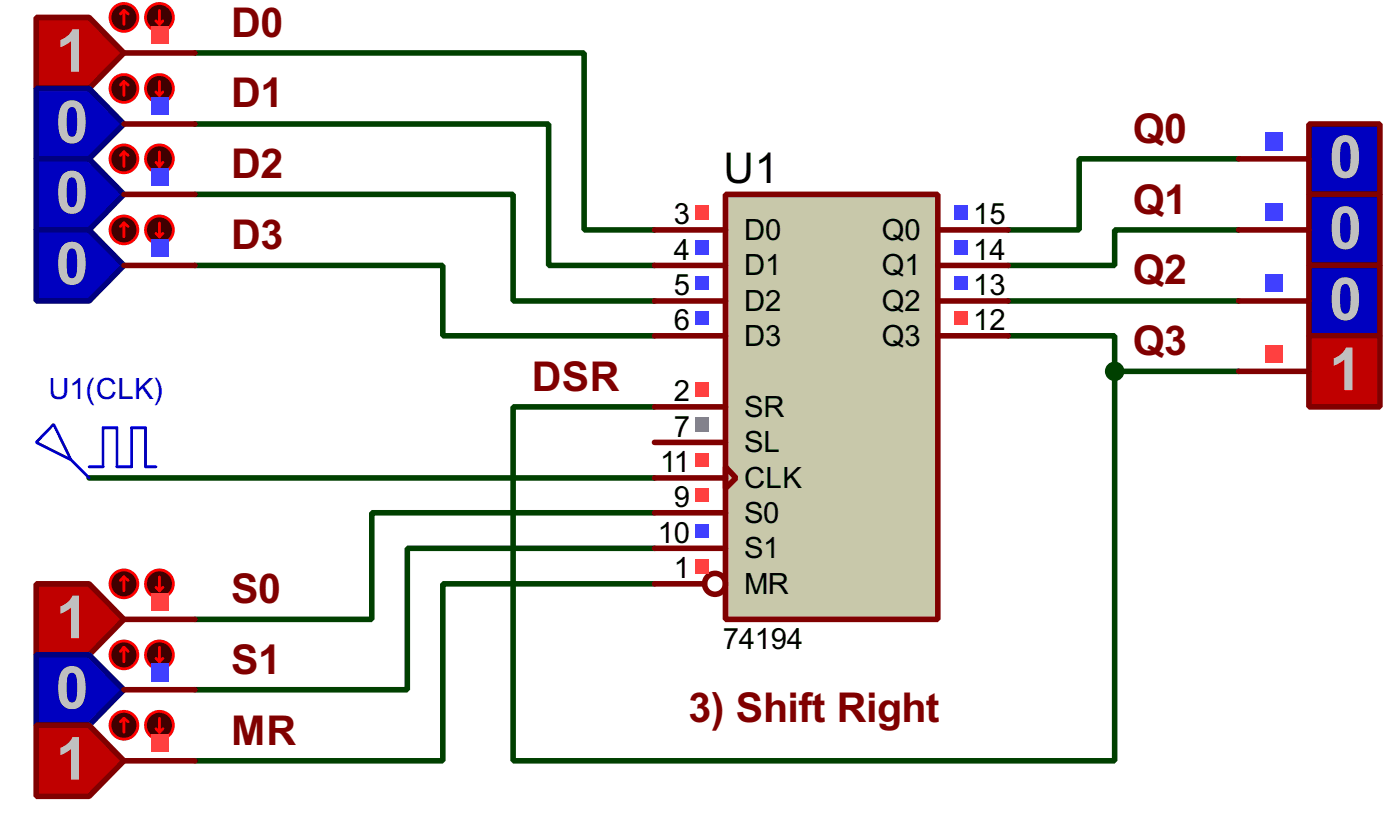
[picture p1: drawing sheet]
<svg xmlns="http://www.w3.org/2000/svg" width="101mm" height="59mm" viewBox="0 0 101 59" stroke-linecap="round" stroke-linejoin="round" font-family="sans-serif">
<g fill="none" stroke="#004000" stroke-width=".4">
<path d="M14 3.8h28v12.7h5M14 8.9h25.4v10.2h7.6M14 14h22.9v7.6h10.1M14 19.1h17.8v5h15.2M89 11.4h-11.5v5.1h-5.1M89 16.5h-8.9v2.6h-7.7M6.4 34.3h40.6M47 36.8h-20.3v7.7h-12.7M47 39.4h-17.7v10.1h-15.3M72.4 24.1h7.7v2.6M72.4 21.6h16.6M80.1 26.7v27.9h-43.2v-25.4h10.1"/>
<path d="M80.1 26.7h8.9M47 41.9h-15.2v12.7h-17.8"/>
</g>
<path d="M52.1 14h15.3v30.5h-15.3z" fill="#c8c8aa" stroke="#800000" stroke-width=".4"/>
<g fill="none" stroke="#800000" stroke-width=".4">
<path d="M47 16.5h5.1M47 19.1h5.1M67.4 16.5h5M67.4 19.1h5M47 21.6h5.1M47 24.1h5.1M47 29.2h5.1M47 31.8h5.1M47 34.3h5.1M47 36.8h5.1M47 39.4h5.1M52.1 33.5l.8 .8-.8 .8z"/>
<path d="M67.4 21.6h5M67.4 24.1h5M47 41.9h3.6"/>
<circle cx="51.3" cy="41.9" r=".75"/>
</g>
<path d="M50 14.7h1v1.1h-1z" fill="#ff4040"/>
<g fill="#4040ff">
<path d="M50 17.3h1v1h-1z"/>
<path d="M50 19.8h1v1h-1z"/>
<path d="M50 22.4h1v1h-1z"/>
</g>
<path d="M50 27.4h1v1.1h-1z" fill="#ff4040"/>
<path d="M50 30h1v1h-1z" fill="#808080"/>
<g fill="#ff4040">
<path d="M50 32.5h1v1h-1z"/>
<path d="M50 35.1h1v1h-1z"/>
</g>
<path d="M50 37.6h1v1h-1z" fill="#4040ff"/>
<path d="M50 40.1h1v1.1h-1z" fill="#ff4040"/>
<g fill="#4040ff">
<path d="M68.5 14.7h1v1.1h-1z"/>
<path d="M68.5 17.3h1v1h-1z"/>
<path d="M68.5 19.8h1v1h-1z"/>
</g>
<path d="M68.5 22.4h1v1h-1z" fill="#ff4040"/>
<path d="M94 8.9h5.1v5.1h-5.1z" fill-rule="evenodd" fill="#0000c0" stroke="#800000" stroke-width=".4"/>
<path d="M89 11.4h5" fill="none" stroke="#800000" stroke-width=".4"/>
<path d="M90.9 9.5h1.2v1.3h-1.2z" fill="#4040ff"/>
<path d="M94 14h5.1v5.1h-5.1z" fill-rule="evenodd" fill="#0000c0" stroke="#800000" stroke-width=".4"/>
<path d="M89 16.5h5" fill="none" stroke="#800000" stroke-width=".4"/>
<path d="M90.9 14.6h1.2v1.3h-1.2z" fill="#4040ff"/>
<path d="M94 19.1h5.1v5h-5.1z" fill-rule="evenodd" fill="#0000c0" stroke="#800000" stroke-width=".4"/>
<path d="M89 21.6h5" fill="none" stroke="#800000" stroke-width=".4"/>
<path d="M90.9 19.7h1.2v1.3h-1.2z" fill="#4040ff"/>
<path d="M94 24.1h5.1v5.1h-5.1z" fill-rule="evenodd" fill="#c00000" stroke="#800000" stroke-width=".4"/>
<path d="M89 26.7h5" fill="none" stroke="#800000" stroke-width=".4"/>
<path d="M90.9 24.8h1.2v1.2h-1.2z" fill="#ff4040"/>
<path d="M2.6 1.3h3.8l2.5 2.5-2.5 2.6h-3.8z" fill-rule="evenodd" fill="#c00000" stroke="#800000" stroke-width=".4"/>
<path d="M8.9 3.8h5.1" fill="none" stroke="#800000" stroke-width=".4"/>
<circle cx="8.9" cy="1.3" r="1" fill="#400000" stroke="#f00" stroke-width=".2"/>
<path d="M8.9 .8l-.2 .2M8.9 .8l.3 .2M8.9 .8v1" fill="none" stroke="#f00" stroke-width=".2"/>
<circle cx="11.4" cy="1.3" r="1" fill="#400000" stroke="#f00" stroke-width=".2"/>
<path d="M11.2 1.5l.3 .3M11.5 .8v1M11.7 1.5l-.2 .3" fill="none" stroke="#f00" stroke-width=".2"/>
<path d="M10.9 1.9h1.2v1.3h-1.2z" fill="#ff4040"/>
<path d="M2.6 6.4h3.8l2.5 2.5-2.5 2.5h-3.8z" fill-rule="evenodd" fill="#0000c0" stroke="#000080" stroke-width=".4"/>
<path d="M8.9 8.9h5.1" fill="none" stroke="#800000" stroke-width=".4"/>
<circle cx="8.9" cy="6.4" r="1" fill="#400000" stroke="#f00" stroke-width=".2"/>
<path d="M8.9 5.9l-.2 .2M8.9 5.9l.3 .2M8.9 5.9v1" fill="none" stroke="#f00" stroke-width=".2"/>
<circle cx="11.4" cy="6.4" r="1" fill="#400000" stroke="#f00" stroke-width=".2"/>
<path d="M11.2 6.6l.3 .3M11.5 5.9v1M11.7 6.6l-.2 .3" fill="none" stroke="#f00" stroke-width=".2"/>
<path d="M10.9 7h1.2v1.3h-1.2z" fill="#4040ff"/>
<path d="M2.6 11.4h3.8l2.5 2.6-2.5 2.5h-3.8z" fill-rule="evenodd" fill="#0000c0" stroke="#000080" stroke-width=".4"/>
<path d="M8.9 14h5.1" fill="none" stroke="#800000" stroke-width=".4"/>
<circle cx="8.9" cy="11.4" r="1" fill="#400000" stroke="#f00" stroke-width=".2"/>
<path d="M8.9 10.9l-.2 .3M8.9 10.9l.3 .3M8.9 10.9v1.1" fill="none" stroke="#f00" stroke-width=".2"/>
<circle cx="11.4" cy="11.4" r="1" fill="#400000" stroke="#f00" stroke-width=".2"/>
<path d="M11.2 11.7l.3 .3M11.5 10.9v1.1M11.7 11.7l-.2 .3" fill="none" stroke="#f00" stroke-width=".2"/>
<path d="M10.9 12.1h1.2v1.2h-1.2z" fill="#4040ff"/>
<path d="M2.6 16.5h3.8l2.5 2.6-2.5 2.5h-3.8z" fill-rule="evenodd" fill="#0000c0" stroke="#000080" stroke-width=".4"/>
<path d="M8.9 19.1h5.1" fill="none" stroke="#800000" stroke-width=".4"/>
<circle cx="8.9" cy="16.5" r="1" fill="#400000" stroke="#f00" stroke-width=".2"/>
<path d="M8.9 16l-.2 .3M8.9 16l.3 .3M8.9 16v1" fill="none" stroke="#f00" stroke-width=".2"/>
<circle cx="11.4" cy="16.5" r="1" fill="#400000" stroke="#f00" stroke-width=".2"/>
<path d="M11.2 16.8l.3 .2M11.5 16v1M11.7 16.8l-.2 .2" fill="none" stroke="#f00" stroke-width=".2"/>
<path d="M10.9 17.2h1.2v1.2h-1.2z" fill="#4040ff"/>
<path d="M2.6 41.9h3.8l2.5 2.6-2.5 2.5h-3.8z" fill-rule="evenodd" fill="#c00000" stroke="#800000" stroke-width=".4"/>
<path d="M8.9 44.5h5.1" fill="none" stroke="#800000" stroke-width=".4"/>
<circle cx="8.9" cy="41.9" r="1" fill="#400000" stroke="#f00" stroke-width=".2"/>
<path d="M8.9 41.4l-.2 .3M8.9 41.4l.3 .3M8.9 41.4v1" fill="none" stroke="#f00" stroke-width=".2"/>
<circle cx="11.4" cy="41.9" r="1" fill="#400000" stroke="#f00" stroke-width=".2"/>
<path d="M11.2 42.2l.3 .2M11.5 41.4v1M11.7 42.2l-.2 .2" fill="none" stroke="#f00" stroke-width=".2"/>
<path d="M10.9 42.6h1.2v1.2h-1.2z" fill="#ff4040"/>
<path d="M2.6 47h3.8l2.5 2.5-2.5 2.6h-3.8z" fill-rule="evenodd" fill="#0000c0" stroke="#000080" stroke-width=".4"/>
<path d="M8.9 49.5h5.1" fill="none" stroke="#800000" stroke-width=".4"/>
<circle cx="8.9" cy="47" r="1" fill="#400000" stroke="#f00" stroke-width=".2"/>
<path d="M8.9 46.5l-.2 .3M8.9 46.5l.3 .3M8.9 46.5v1" fill="none" stroke="#f00" stroke-width=".2"/>
<circle cx="11.4" cy="47" r="1" fill="#400000" stroke="#f00" stroke-width=".2"/>
<path d="M11.2 47.3l.3 .2M11.5 46.5v1M11.7 47.3l-.2 .2" fill="none" stroke="#f00" stroke-width=".2"/>
<path d="M10.9 47.6h1.2v1.3h-1.2z" fill="#4040ff"/>
<path d="M2.6 52.1h3.8l2.5 2.5-2.5 2.6h-3.8z" fill-rule="evenodd" fill="#c00000" stroke="#800000" stroke-width=".4"/>
<path d="M8.9 54.6h5.1" fill="none" stroke="#800000" stroke-width=".4"/>
<circle cx="8.9" cy="52.1" r="1" fill="#400000" stroke="#f00" stroke-width=".2"/>
<path d="M8.9 51.6l-.2 .2M8.9 51.6l.3 .2M8.9 51.6v1" fill="none" stroke="#f00" stroke-width=".2"/>
<circle cx="11.4" cy="52.1" r="1" fill="#400000" stroke="#f00" stroke-width=".2"/>
<path d="M11.2 52.3l.3 .3M11.5 51.6v1M11.7 52.3l-.2 .3" fill="none" stroke="#f00" stroke-width=".2"/>
<path d="M10.9 52.7h1.2v1.3h-1.2z" fill="#ff4040"/>
<path d="M3.9 30.5l1.2 2.5-2.5-1.2zM5.1 33l1.3 1.3M6.4 33.5h1v-2.8h1v2.8h1.1v-2.8h1v2.8h.7" fill="none" stroke="#0000c0" stroke-width=".2"/>
<circle cx="80" cy="26.7" r=".5" fill="#004000" stroke="#004000" stroke-width=".4"/>
<g font-size="4.8" fill="#c0c0c0">
<text x="4" y="5.1">1</text>
<text x="4" y="10.2">0</text>
<text x="4" y="15.3">0</text>
<text x="95.5" y="12.8">0</text>
<text x="95.5" y="17.9">0</text>
<text x="4" y="20.4">0</text>
<text x="95.5" y="23">0</text>
<text x="95.5" y="28">1</text>
<text x="4" y="45.8">1</text>
<text x="4" y="50.9">0</text>
<text x="4" y="56">1</text>
</g>
<text font-size="3.4" x="52" y="13.1">U1</text>
<g font-size="3.3" fill="#800000">
<text x="16.6" y="2.6">D0</text>
<text x="16.6" y="7.7">D1</text>
<text x="81.3" y="10.2">Q0</text>
<text x="16.6" y="12.8">D2</text>
<text x="16.6" y="17.9">D3</text>
<text x="81.3" y="15.3">Q1</text>
<text x="81.3" y="20.4">Q2</text>
<text x="38.2" y="28.1">DSR</text>
<text x="81.3" y="25.5">Q3</text>
<text x="16.6" y="43.3">S0</text>
<text x="16.6" y="48.4">S1</text>
<text x="16.6" y="53.5">MR</text>
<text x="49.5" y="51.8">3) Shift Right</text>
</g>
<g font-size="2.4">
<text x="48.4" y="16.1">3</text>
<text x="53.4" y="17.2">D0</text>
<text x="63.3" y="17.2">Q0</text>
<text x="69.9" y="16.1">15</text>
<text x="48.4" y="18.7">4</text>
<text x="48.4" y="21.2">5</text>
<text x="48.4" y="23.7">6</text>
<text x="53.4" y="19.8">D1</text>
<text x="53.4" y="22.3">D2</text>
<text x="63.3" y="19.8">Q1</text>
<text x="63.3" y="22.3">Q2</text>
<text x="69.9" y="18.7">14</text>
<text x="69.9" y="21.2">13</text>
<text x="69.9" y="23.7">12</text>
<text x="48.4" y="28.8">2</text>
<text x="53.4" y="24.8">D3</text>
<text x="53.4" y="29.9">SR</text>
<text x="63.3" y="24.8">Q3</text>
<text x="47.4" y="33.9">11</text>
<text x="48.4" y="31.4">7</text>
<text x="53.4" y="32.5">SL</text>
<text x="53.4" y="35">CLK</text>
<text x="47.3" y="39">10</text>
<text x="48.4" y="36.4">9</text>
<text x="48.4" y="41.5">1</text>
<text x="53.4" y="37.5">S0</text>
<text x="53.4" y="40.1">S1</text>
<text x="51.9" y="46.6">74194</text>
<text x="53.4" y="42.6">MR</text>
</g>
<text font-size="2.4" fill="#0000c0" x="3.5" y="28.7">U1(CLK)</text>
</svg>
